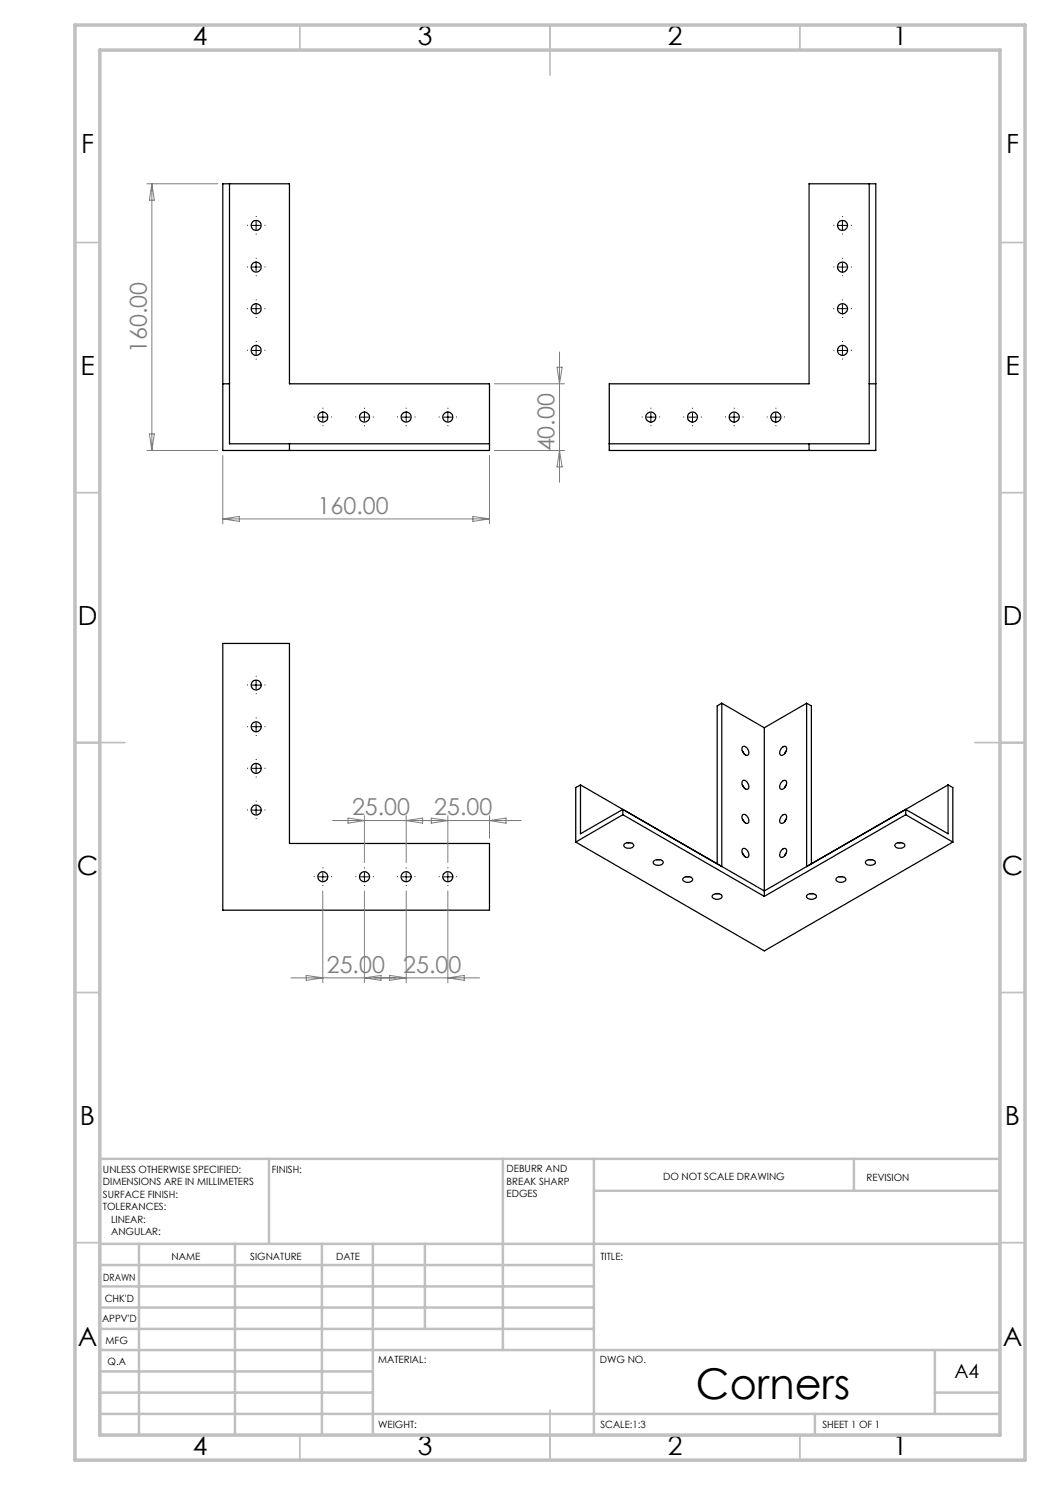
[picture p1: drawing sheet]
<svg xmlns="http://www.w3.org/2000/svg" width="210mm" height="297mm" viewBox="0 0 210 297" stroke-linecap="round" stroke-linejoin="round" font-family="sans-serif">
<g fill="none" stroke="#000" stroke-width=".25">
<path d="M44.6 36.8h13.3v40h40v13.3h-53.3zM45.9 36.8v52h52M161.8 36.8h13.4v53.3h-53.4v-13.3h40zM173.8 36.8v52h-52M44.6 76.8h1.3M173.8 76.8h1.4M57.9 88.8v1.3M161.8 88.8v1.3M44.6 128.7h13.3v40h40v13.3h-53.3zM116.1 157l-1 .5v10.9M116.1 157v9.8l8.5-4.9M144.4 140.6v32.7l-28.3-16.3"/>
<path d="M144.4 140.6l8.5 5M144.4 140.6l-1 .6v31.6M148.4 156.9l.4 .6M148.4 150.1l.4 .6M148.5 156.2a.81 .81 0 0 1 1.2 .7 .58 .58 0 0 1-.1 .9 .58 .58 0 0 1-.9-.3l-.3-.7zM148.6 149.3a1.16 1.16 0 0 1 1 1.7 1.15 1.15 0 0 1-1-1.7zM152.9 145.6v33.7M156.3 149.6l.2-.1a.54 .54 0 0 1 .8-.1 .54 .54 0 0 1-.1 .8 .81 .81 0 0 1-1.2 .7v-.5zM156.3 156.5a.58 .58 0 0 1 .8-.4 .58 .58 0 0 1 .1 .9 .81 .81 0 0 1-1.2 .7v-.5zM157.3 156.9l-.3 .6M157.3 150.1l-.3 .6M161.3 140.6l-8.4 5"/>
<path d="M161.3 140.6v32.7l28.3-16.3M161.3 140.6l1 .6v31.6M189.6 157l1 .5v10.9M189.6 157v9.8l-8.4-4.9M115.1 168.4l37.8 21.8 37.7-21.8M124.6 162.9l28.3 16.4M124.6 162.9l-9.5 5.5M124.6 161.9l28.3 16.3 28.3-16.3M124.6 161.9v1M124.9 168.8a1.21 1.21 0 0 1 1.9 .3 1.18 1.18 0 0 1-2.1 0zM125.4 168.6h.7M130.8 172.2a1.27 1.27 0 0 1 1.8 .3 1.14 1.14 0 0 1-2 0z"/>
<path d="M131.3 171.9h.7M136.7 175.6a1.21 1.21 0 0 1 1.8 .3 1.18 1.18 0 0 1-2 0zM137.2 175.3h.7M142.6 179a1.21 1.21 0 0 1 1.8 .3 1.14 1.14 0 0 1-2 0zM143.1 178.7h.7M148.4 170.6l.4 .5M148.4 163.8l.4 .5M148.6 162.9a1.15 1.15 0 0 1 1 1.7 1.15 1.15 0 0 1-1-1.7zM148.6 169.7a1.15 1.15 0 0 1 1 1.7 1.15 1.15 0 0 1-1-1.7zM156.3 163.3a.58 .58 0 0 1 .8-.4 .58 .58 0 0 1 .1 .9 .81 .81 0 0 1-1.2 .7v-.5zM156.3 170.1a.58 .58 0 0 1 .8-.4 .58 .58 0 0 1 .1 .9 .81 .81 0 0 1-1.2 .7v-.5zM157.3 170.6l-.3 .5"/>
<path d="M157.3 163.8l-.3 .5M161.4 179a1.21 1.21 0 0 1 1.9 .3 1.14 1.14 0 0 1-2 0zM162 178.7h.6M167.3 175.6a1.21 1.21 0 0 1 1.9 .3 1.18 1.18 0 0 1-2 0zM167.9 175.3h.6M173.2 172.2a1.27 1.27 0 0 1 1.9 .3 1.14 1.14 0 0 1-2 0zM173.7 171.9h.7M179.1 168.8a1.21 1.21 0 0 1 1.9 .3 1.18 1.18 0 0 1-2 0zM179.6 168.6h.7M181.2 162.9l-28.3 16.4M181.2 162.9l9.4 5.5M181.2 161.9v1"/>
<circle cx="51.2" cy="45.1" r=".99"/>
<circle cx="51.2" cy="53.4" r=".99"/>
<circle cx="168.5" cy="53.4" r="1"/>
<circle cx="168.5" cy="45.1" r=".99"/>
<circle cx="51.2" cy="61.7" r="1"/>
<circle cx="51.2" cy="70.1" r="1"/>
<circle cx="168.5" cy="61.8" r="1"/>
<circle cx="168.5" cy="70.1" r="1"/>
<circle cx="64.6" cy="83.4" r="1"/>
<circle cx="72.9" cy="83.4" r="1"/>
<circle cx="81.2" cy="83.4" r="1"/>
<circle cx="89.6" cy="83.4" r="1"/>
<circle cx="130.2" cy="83.4" r="1"/>
<circle cx="138.5" cy="83.4" r="1"/>
<circle cx="146.8" cy="83.4" r="1"/>
<circle cx="155.2" cy="83.4" r="1"/>
<circle cx="51.2" cy="137" r=".99"/>
<circle cx="51.2" cy="153.7" r=".99"/>
<circle cx="51.2" cy="145.4" r=".99"/>
<circle cx="51.2" cy="162" r=".99"/>
<circle cx="64.6" cy="175.3" r=".99"/>
<circle cx="72.9" cy="175.3" r="1"/>
<circle cx="81.2" cy="175.3" r="1"/>
<circle cx="89.6" cy="175.3" r=".99"/>
</g>
<g fill="none" stroke="#000" stroke-width=".2" stroke-dasharray="15.2 1.3 1.3 1.3" stroke-linecap="butt">
<path d="M49.6 45.1h-.2M49.6 53.4h-.2M51.2 43.4v-.2M51.2 46.7v.2M51.2 51.7v-.1M51.2 55.1v.1M52.9 45.1h.2M52.9 53.4h.2M166.8 53.4h-.1M166.8 45.1h-.1M168.5 51.7v-.1M168.5 55.1v.1"/>
<path d="M168.5 43.4v-.2M168.5 46.7v.2M170.2 53.4h.1M170.2 45.1h.1M49.6 61.7h-.2M49.6 70.1h-.2M51.2 60.1v-.2M51.2 63.4v.2M51.2 68.4v-.2M51.2 71.7v.2M52.9 61.7h.2M52.9 70.1h.2"/>
<path d="M166.8 61.7h-.1M166.8 70.1h-.1M168.5 60.1v-.2M168.5 63.4v.2M168.5 68.4v-.2M168.5 71.7v.2M170.2 61.7h.1M170.2 70.1h.1M62.9 83.4h-.2M64.6 81.7v-.1M64.6 85.1v.1M66.2 83.4h.2"/>
<path d="M71.2 83.4h-.1M72.9 81.7v-.1M72.9 85.1v.1M74.6 83.4h.1M79.6 83.4h-.2M81.2 81.7v-.1M81.2 85.1v.1M82.9 83.4h.2M87.9 83.4h-.2M89.6 81.7v-.1M89.6 85.1v.1M91.2 83.4h.2"/>
<path d="M128.5 83.4h-.2M130.2 81.7v-.1M130.2 85.1v.1M131.8 83.4h.2M136.8 83.4h-.1M138.5 81.7v-.1M138.5 85.1v.1M140.2 83.4h.1M145.2 83.4h-.2M146.8 81.7v-.1M146.8 85.1v.1M148.5 83.4h.2"/>
<path d="M153.5 83.4h-.2M155.2 81.7v-.1M155.2 85.1v.1M156.8 83.4h.2M49.6 137h-.2M51.2 135.3v-.1M51.2 138.7v.1M52.9 137h.2M49.6 145.3h-.2M49.6 153.7h-.2M51.2 143.7v-.2M51.2 147v.2"/>
<path d="M51.2 152v-.2M51.2 155.3v.2M52.9 145.3h.2M52.9 153.7h.2M49.6 162h-.2M51.2 160.3v-.1M51.2 163.7v.1M52.9 162h.2M62.9 175.3h-.2M64.6 173.7v-.2M64.6 177v.2M66.2 175.3h.2"/>
<path d="M71.2 175.3h-.1M72.9 173.7v-.2M72.9 177v.2M74.6 175.3h.1M79.6 175.3h-.2M81.2 173.7v-.2M81.2 177v.2M82.9 175.3h.2M87.9 175.3h-.2M89.6 173.7v-.2M89.6 177v.2M91.2 175.3h.2"/>
</g>
<g fill="none" stroke="#000" stroke-width=".2">
<path d="M50.4 53.4h1.7M50.4 45.1h1.7M51.2 44.2v1.7M51.2 52.6v1.7M167.7 53.4h1.6M167.7 45.1h1.6M168.5 44.2v1.7M168.5 52.6v1.7M50.4 61.7h1.7M50.4 70.1h1.7M51.2 60.9v1.7M51.2 69.2v1.7"/>
<path d="M167.7 61.7h1.6M167.7 70.1h1.6M168.5 60.9v1.7M168.5 69.2v1.7M63.7 83.4h1.7M64.6 82.6v1.6M72.1 83.4h1.6M72.9 82.6v1.6M80.4 83.4h1.7M81.2 82.6v1.6M88.7 83.4h1.7M89.6 82.6v1.6"/>
<path d="M129.3 83.4h1.7M130.2 82.6v1.6M137.7 83.4h1.6M138.5 82.6v1.6M146 83.4h1.7M146.8 82.6v1.6M154.3 83.4h1.7M155.2 82.6v1.6M50.4 137h1.7M51.2 136.2v1.7M50.4 145.3h1.7M50.4 153.7h1.7"/>
<path d="M51.2 144.5v1.7M51.2 152.9v1.6M50.4 162h1.7M51.2 161.2v1.6M63.7 175.4h1.7M64.6 174.5v1.7M72.1 175.4h1.6M72.9 174.5v1.7M80.4 175.4h1.7M81.2 174.5v1.7M88.7 175.4h1.7M89.6 174.5v1.7"/>
</g>
<g fill="none" stroke="#808080" stroke-width=".2">
<path d="M29.4 36.8h14.2M30.4 36.8v53.3M30.4 36.8l.5 3.2h-1zM98.9 76.8h14M111.4 73.4h1l-.5 3.4zM111.9 70.4v26M29.4 90.1h14.2M29.9 86.8h1l-.5 3.3zM44.6 91.1v13.7M97.9 91.1v13.7M98.9 90.1h14M111.9 90.1l.5 3.3h-1z"/>
<path d="M44.6 103.8h53.3M44.6 103.8l3.3-.5v1zM94.6 103.3l3.3 .5-3.3 .5zM64.6 178.2v18.4M66.5 164.1h37.7M69.6 163.6l3.3 .5-3.3 .5zM72.9 163.1v9.4M72.9 178.2v18.4M81.2 163.1v9.4M81.2 178.2v18.4M81.2 164.1l3.3-.5v1zM86.3 163.6l3.3 .5-3.3 .5z"/>
<path d="M89.6 163.1v9.4M89.6 178.2v18.4M97.9 163.1v4.6M97.9 164.1l3.3-.5v1zM58.2 195.6h37.7M61.2 195.1l3.4 .5-3.4 .5zM72.9 195.6l3.3-.5v1zM77.9 195.1l3.3 .5-3.3 .5zM89.6 195.6l3.3-.5v1z"/>
</g>
<g fill="none" stroke="#c0c0c0" stroke-width=".35">
<path d="M60 5v5M110 5v10M160 5v5M15 48.5h5M200 48.5h5M15 98.5h5M200 98.5h5M15 148.5h10M195 148.5h10M15 198.5h5M200 198.5h5M15 248.5h5"/>
<path d="M200 248.5h5M60 287v5M110 282v10M160 287v5"/>
</g>
<g fill="none" stroke="#c0c0c0" stroke-width=".5">
<path d="M53.8 231.8v17M100.6 231.8v38.2M118.8 231.8v55.2M118.8 238.2h81.2M170.8 231.8v6.4M200 231.8h-180v55.2M20 248.8h180M20 257.3h98.8M20 253h98.8M27.8 248.8v38.2M47 248.8v38.2M64.4 248.8v38.2"/>
<path d="M74.6 248.8v38.2M85 248.8v17M20 265.8h98.8M20 261.5h98.8M20 278.5h54.6M20 274.3h54.6M20 270h180M187 278.5h13M187 270v12.8M20 282.8h180M163 282.8v4.2"/>
</g>
<path d="M15 5h190v287h-190zM20 10h180v277h-180z" fill="none" stroke="#c0c0c0" stroke-width=".7"/>
<text font-size="8.5" x="139.2" y="279.7">Corners</text>
<g font-size="5.3">
<text x="38.5" y="8.9">4</text>
<text x="83.5" y="8.9">3</text>
<text x="133.6" y="8.9">2</text>
<text x="178.6" y="8.9">1</text>
<text x="16.2" y="30.7">F</text>
<text x="201.2" y="30.7">F</text>
<text x="16.1" y="74.9">E</text>
<text x="201.1" y="74.9">E</text>
<text x="15.5" y="124.9">D</text>
<text x="200.5" y="124.9">D</text>
<text x="15.4" y="174.9">C</text>
<text x="200.4" y="174.9">C</text>
<text x="16" y="224.9">B</text>
<text x="201" y="224.9">B</text>
<text x="15.5" y="269.2">A</text>
<text x="200.5" y="269.2">A</text>
<text x="38.5" y="290.9">4</text>
<text x="83.5" y="290.9">3</text>
<text x="133.6" y="290.9">2</text>
<text x="178.6" y="290.9">1</text>
</g>
<g font-size="4.7" fill="#808080">
<text x="29.4" y="70.6" transform="rotate(-90 29.4 70.6)">160.00</text>
<text x="110.9" y="90.3" transform="rotate(-90 110.9 90.3)">40.00</text>
<text x="63.5" y="102.7">160.00</text>
<text x="70.4" y="163.1">25.00</text>
<text x="86.9" y="163.1">25.00</text>
<text x="65.4" y="194.5">25.00</text>
<text x="80.6" y="194.5">25.00</text>
</g>
<text font-size="3.9" x="190.9" y="275.5">A4</text>
<g font-size="2">
<text x="20.6" y="234.6">UNLESS OTHERWISE SPECIFIED:</text>
<text x="20.6" y="237.1">DIMENSIONS ARE IN MILLIMETERS</text>
<text x="20.6" y="239.6">SURFACE FINISH:</text>
<text x="54.4" y="234.6">FINISH:</text>
<text x="101.3" y="234.5">DEBURR AND</text>
<text x="101.3" y="237">BREAK SHARP</text>
<text x="101.3" y="239.5">EDGES</text>
<text x="132.6" y="236">DO NOT SCALE DRAWING</text>
<text x="173.3" y="236.2">REVISION</text>
<text x="20.6" y="242.1">TOLERANCES:</text>
<text x="22.2" y="244.6">LINEAR:</text>
<text x="22.2" y="247.1">ANGULAR:</text>
<text x="34.3" y="252">NAME</text>
<text x="50" y="251.9">SIGNATURE</text>
<text x="67.2" y="251.9">DATE</text>
<text x="120.1" y="251.9">TITLE:</text>
<text x="20.6" y="256.1">DRAWN</text>
<text x="20.9" y="260.3">CHK'D</text>
<text x="20.4" y="264.4">APPV'D</text>
<text x="21.1" y="268.8">MFG</text>
<text x="21.5" y="273">Q.A</text>
<text x="75.6" y="272.5">MATERIAL:</text>
<text x="120" y="272.5">DWG NO.</text>
<text x="75.6" y="285.5">WEIGHT:</text>
<text x="120.1" y="285.6">SCALE:1:3</text>
<text x="164.5" y="285.6">SHEET 1 OF 1</text>
</g>
</svg>
